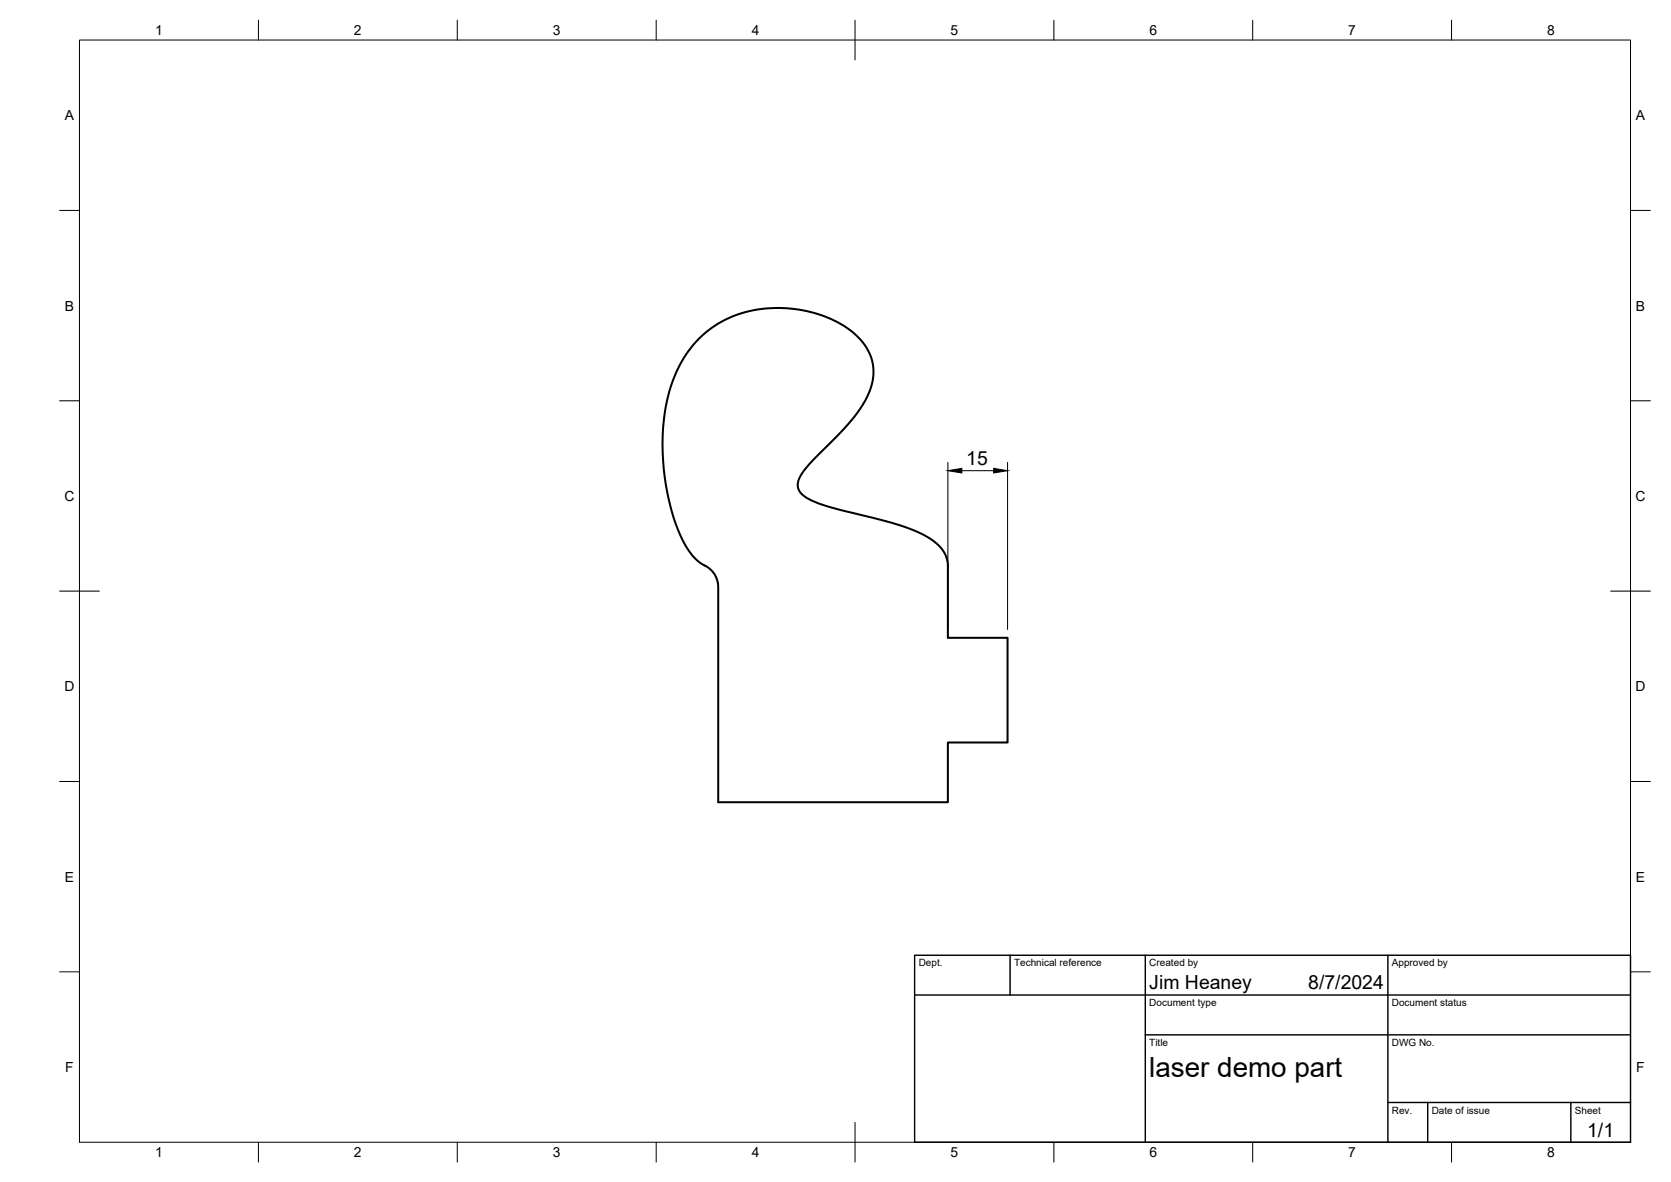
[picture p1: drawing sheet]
<svg xmlns="http://www.w3.org/2000/svg" width="420mm" height="297mm" viewBox="0 0 420 297" stroke-linecap="round" stroke-linejoin="round" font-family="sans-serif">
<!-- layer: Visible -->
<path d="M175.4 85.5a28.5 28.5 0 0 1 25.3-7.7 26.5 26.5 0 0 1 15.9 7.8 12.3 12.3 0 0 1 1.1 14.8 46.1 46.1 0 0 1-9.7 11.6l-5.1 5.3a6.9 6.9 0 0 0-2.3 5.2 5.6 5.6 0 0 0 3.7 3.4l4.4 1.5 6.1 1.6a76.6 76.6 0 0 1 17.1 5.2 10.6 10.6 0 0 1 6.3 6.7l.1 1.2v18.2h15v26.3h-15v15h-57.7v-54.1a6.3 6.3 0 0 0-4.2-5.8 19.3 19.3 0 0 1-6.4-9.8 57.8 57.8 0 0 1-1.4-34.6 30.2 30.2 0 0 1 6.8-11.8z" fill="none" stroke="#000" stroke-width=".51"/>
<!-- layer: BORDER -->
<g fill="none" stroke="#000" stroke-width=".25">
<path d="M20 10.1h390v276.9h-390zM65 5.1v5M115 5.1v5M165 5.1v5M215 5.1v10M265 5.1v5M315 5.1v5M365 5.1v5M15 52.9h5M410 52.9h5M15 100.7h5M410 100.7h5"/>
<path d="M15 148.6h10M405 148.6h10M15 196.4h5M410 196.4h5M15 244.2h5M410 244.2h5M65 287v5M115 287v5M165 287v5M215 282.1v9.9M265 287v5M315 287v5"/>
<path d="M365 287v5"/>
</g>
<!-- layer: TITLEBLOCK -->
<path d="M230 240.1h180v46.9h-180zM230 250h180M254 240.1v9.9M288 240.1v46.9M349 240.1v46.9M288 260.1h122M349 277.1h61M359 277.1v9.9M395 277.1v9.9" fill="none" stroke="#000" stroke-width=".36"/>
<!-- layer: FD_Dimensions -->
<path d="M238.3 116.2v42M241.9 118.3h8M253.3 116.2v42" fill="none" stroke="#000" stroke-width=".25"/>
<path d="M238.3 118.3l3.6-.6v1.2zM249.9 117.7l3.4 .6-3.4 .6z" fill="#000" stroke="#000" stroke-width=".25"/>
<text font-size="7" x="289" y="270.6">laser demo part</text>
<g font-size="4.9">
<text x="243" y="116.8">15</text>
<text x="289" y="248.5">Jim Heaney</text>
<text x="329" y="248.5">8/7/2024</text>
<text x="399.1" y="285.7">1/1</text>
</g>
<g font-size="3.5">
<text x="39" y="8.8">1</text>
<text x="89" y="8.8">2</text>
<text x="139" y="8.8">3</text>
<text x="189" y="8.8">4</text>
<text x="239" y="8.8">5</text>
<text x="289" y="8.8">6</text>
<text x="339" y="8.8">7</text>
<text x="389" y="8.8">8</text>
<text x="16.3" y="30.2">A</text>
<text x="411.3" y="30.2">A</text>
<text x="16.3" y="78">B</text>
<text x="411.3" y="78">B</text>
<text x="16.2" y="125.9">C</text>
<text x="411.2" y="125.9">C</text>
<text x="16.2" y="173.7">D</text>
<text x="411.2" y="173.7">D</text>
<text x="16.3" y="221.6">E</text>
<text x="411.3" y="221.6">E</text>
<text x="16.4" y="269.4">F</text>
<text x="411.4" y="269.4">F</text>
<text x="39" y="290.8">1</text>
<text x="89" y="290.8">2</text>
<text x="139" y="290.8">3</text>
<text x="189" y="290.8">4</text>
<text x="239" y="290.8">5</text>
<text x="289" y="290.8">6</text>
<text x="339" y="290.8">7</text>
<text x="389" y="290.8">8</text>
</g>
<g font-size="2.5">
<text x="231" y="242.9">Dept.</text>
<text x="255" y="242.9">Technical reference</text>
<text x="289" y="242.9">Created by</text>
<text x="350" y="242.9">Approved by</text>
<text x="289" y="252.8">Document type</text>
<text x="350" y="252.8">Document status</text>
<text x="289" y="262.9">Title</text>
<text x="350" y="262.9">DWG No.</text>
<text x="350" y="279.9">Rev.</text>
<text x="360" y="279.9">Date of issue</text>
<text x="396" y="279.9">Sheet</text>
</g>
</svg>
